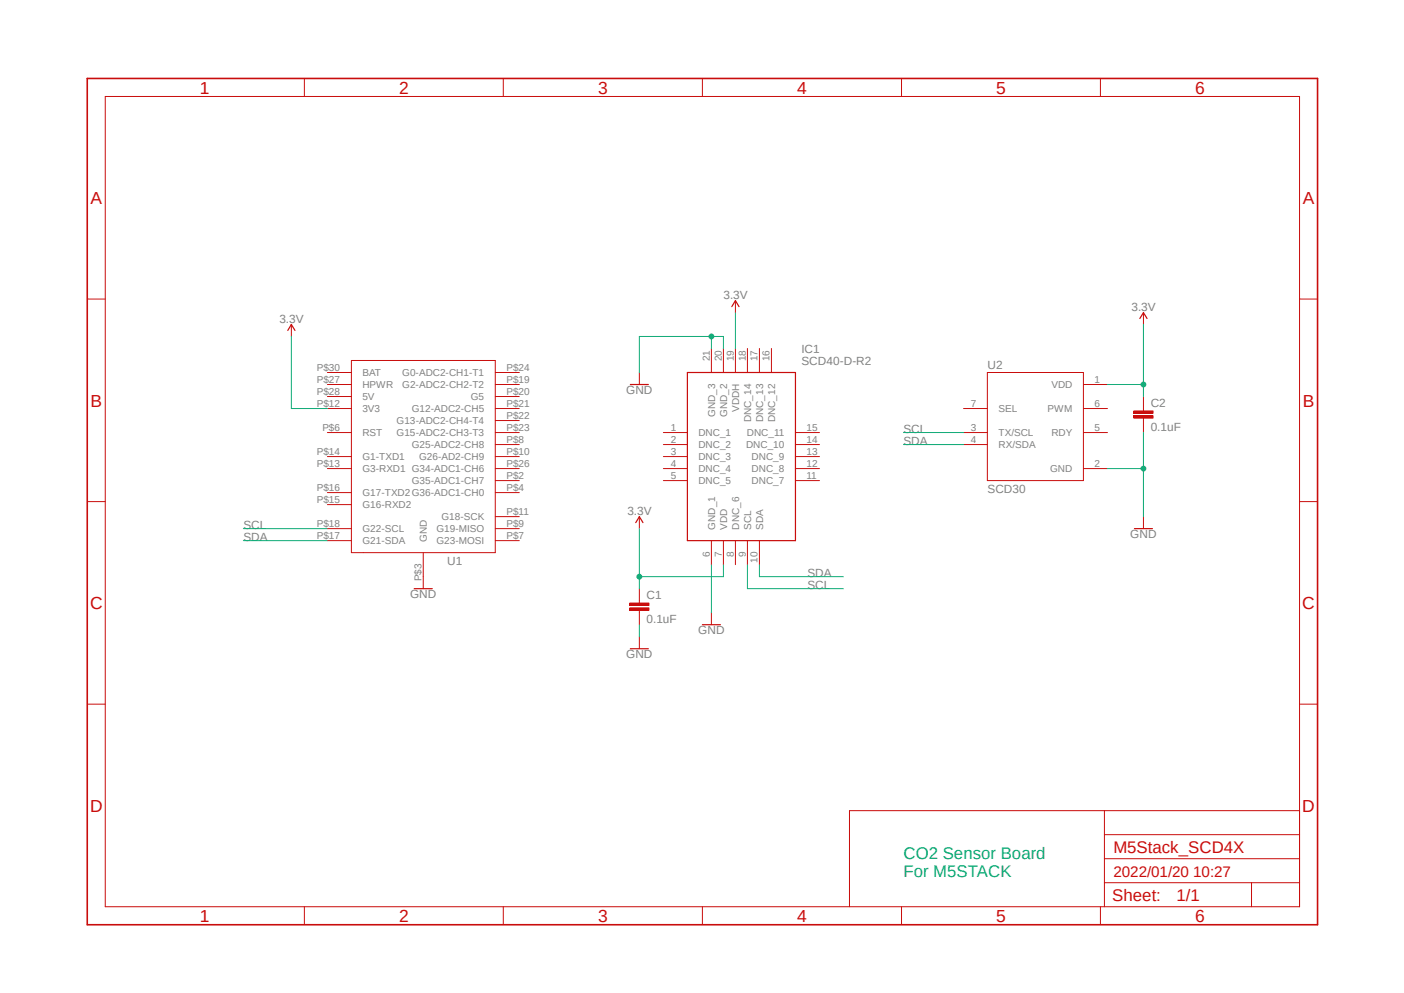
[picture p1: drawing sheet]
<svg xmlns="http://www.w3.org/2000/svg" width="297mm" height="210mm" viewBox="0 0 297 210" stroke-linecap="round" stroke-linejoin="round" font-family="sans-serif">
<path d="M17.9 16.3l261.2 179.8M279.1 16.3l-261.2 179.8" fill="none" stroke="#fff" stroke-width=".21"/>
<g fill="none" stroke="#c90d0c" stroke-width=".21">
<path d="M64.4 16.6v3.8M106.5 16.6v3.8M148.6 16.6v3.8M190.7 16.6v3.8M232.8 16.6v3.8M22.3 20.4h252.6v171.4h-252.6zM18.5 63.2h3.8M61.6 68.6v2.6M69.3 78.8h5M74.3 76.2h30.5v40.7h-30.5zM104.8 78.8h5.1M135.3 78.8v2.5"/>
<path d="M150.5 73.7v5.1M153 73.7v5.1M155.6 63.6v2.5M155.6 73.7v5.1M158.1 73.7v5.1M160.7 73.7v5.1M163.2 73.7v5.1M208.9 78.8h20.3v22.8h-20.3zM241.9 66.1v2.5M274.9 63.2h3.8M69.3 99.1h5M69.3 81.3h5"/>
<path d="M69.3 86.4h5M69.3 91.5h5M69.3 96.6h5M69.3 83.9h5M104.8 99.1h5.1M104.8 81.3h5.1M104.8 86.4h5.1M104.8 91.5h5.1M104.8 94h5.1M104.8 96.6h5.1M104.8 83.9h5.1M104.8 88.9h5.1"/>
<path d="M140.3 99.1h5.1M140.3 91.5h5.1M140.3 94h5.1M140.3 96.6h5.1M168.3 99.1h5.1M168.3 91.5h5.1M168.3 94h5.1M168.3 96.6h5.1M203.8 86.4h5.1M203.8 91.5h5.1M203.8 94h5.1M229.2 99.1h5.1"/>
<path d="M229.2 81.3h5.1M229.2 86.4h5.1M229.2 91.5h5.1M18.5 106.1h3.8M69.3 114.3h5M69.3 111.8h5M69.3 106.7h5M69.3 104.2h5M89.5 116.9v7.6M104.8 114.3h5.1M104.8 111.8h5.1M104.8 109.3h5.1"/>
<path d="M104.8 101.6h5.1M104.8 104.2h5.1M135.3 109.3v2.5M140.3 101.6h5.1M150.5 114.3v5.1M153 114.3v5.1M155.6 114.3v5.1M158.1 114.3v5.1M160.7 114.3v5.1M168.3 101.6h5.1M241.9 109.3v2.5M274.9 106.1h3.8"/>
<path d="M135.3 127v.6M135.3 129.1v.5M150.5 129.6v2.5M18.5 148.9h3.8M274.9 148.9h3.8M233.6 171.4v20.4M233.6 176.5h41.3M274.9 171.4h-95.2v20.4M64.4 191.8v3.8M106.5 191.8v3.8M148.6 191.8v3.8M190.7 191.8v3.8"/>
<path d="M232.8 191.8v3.8M233.6 186.7h41.3M233.6 181.6h41.3M264.8 186.7v5.1"/>
</g>
<path d="M18.5 16.6h260.2v179h-260.2z" fill="none" stroke="#c90d0c" stroke-width=".34"/>
<path d="M60.9 69.9l.7-1.3 .8 1.3M145.4 78.8h22.9v35.5h-22.9zM154.8 64.9l.8-1.3 .7 1.3M241.1 67.4l.8-1.3 .8 1.3M133.3 81.3h3.9M134.5 110.5l.8-1.2 .7 1.2M240 111.8h3.8M87.6 124.5h3.8M148.6 132.1h3.8" fill="none" stroke="#c90d0c" stroke-width=".25"/>
<path d="M133.2 128.6h4.1v.5h-4.1z" fill-rule="evenodd" fill="#c90d0c"/>
<path d="M133.2 128.6h4.1v.5h-4.1z" fill="none" stroke="#c90d0c" stroke-width=".21"/>
<path d="M133.2 127.6h4.1v.5h-4.1z" fill-rule="evenodd" fill="#c90d0c"/>
<path d="M241.9 86.4v.5M241.9 88.4v.5M133.2 127.6h4.1v.5h-4.1zM135.3 124.5v2.5M135.3 129.6v2.5" fill="none" stroke="#c90d0c" stroke-width=".21"/>
<path d="M239.9 87.9h4v.5h-4z" fill-rule="evenodd" fill="#c90d0c"/>
<path d="M239.9 87.9h4v.5h-4z" fill="none" stroke="#c90d0c" stroke-width=".21"/>
<path d="M239.9 86.9h4v.5h-4z" fill-rule="evenodd" fill="#c90d0c"/>
<path d="M239.9 86.9h4v.5h-4zM241.9 83.9v2.5M241.9 88.9v2.6M135.3 134.7v2.5" fill="none" stroke="#c90d0c" stroke-width=".21"/>
<path d="M133.3 137.2h3.9" fill="none" stroke="#c90d0c" stroke-width=".25"/>
<path d="M191.1 91.5h12.7M191.1 94h12.7M51.5 111.8h17.8M51.5 114.3h17.8M135.3 111.8v12.7M153 119.4v2.6h-17.7M158.1 119.4v5.1h20.3M160.7 119.4v2.6h17.7" fill="none" stroke="#0dab76" stroke-width=".21"/>
<circle cx="135.3" cy="122" r=".51" fill="#0dab76"/>
<g fill="none" stroke="#0dab76" stroke-width=".21">
<path d="M241.9 68.6v15.3M234.3 81.3h7.6"/>
<circle cx="135.3" cy="122" r=".51"/>
</g>
<circle cx="241.9" cy="81.3" r=".51" fill="#0dab76"/>
<g fill="none" stroke="#0dab76" stroke-width=".21">
<path d="M61.6 71.2v15.2h7.7M155.6 66.1v7.6M234.3 99.1h7.6M241.9 91.5v17.8M150.5 119.4v10.2"/>
<circle cx="241.9" cy="81.3" r=".51"/>
</g>
<circle cx="241.9" cy="99.1" r=".51" fill="#0dab76"/>
<g fill="none" stroke="#0dab76" stroke-width=".21">
<path d="M150.5 71.2v2.5M153 73.7v-2.5h-17.7v7.6"/>
<circle cx="241.9" cy="99.1" r=".51"/>
</g>
<circle cx="150.5" cy="71.2" r=".51" fill="#0dab76"/>
<g fill="none" stroke="#0dab76" stroke-width=".21">
<path d="M135.3 132.1v2.6"/>
<circle cx="150.5" cy="71.2" r=".51"/>
</g>
<g font-size="3.7" fill="#c90d0c">
<text x="42.3" y="19.8">1</text>
<text x="84.4" y="19.8">2</text>
<text x="126.5" y="19.8">3</text>
<text x="168.6" y="19.8">4</text>
<text x="210.7" y="19.8">5</text>
<text x="252.9" y="19.8">6</text>
<text x="19.1" y="43.1">A</text>
<text x="275.6" y="43.1">A</text>
<text x="19.1" y="86">B</text>
<text x="275.6" y="86">B</text>
<text x="19" y="128.8">C</text>
<text x="275.5" y="128.8">C</text>
<text x="19" y="171.7">D</text>
<text x="275.5" y="171.7">D</text>
<text x="42.3" y="195">1</text>
<text x="84.4" y="195">2</text>
<text x="126.5" y="195">3</text>
<text x="168.6" y="195">4</text>
<text x="210.7" y="195">5</text>
<text x="252.9" y="195">6</text>
</g>
<g font-size="3.6" fill="#0dab76">
<text x="191.1" y="181.6">CO2 Sensor Board</text>
<text x="191.1" y="185.4">For M5STACK</text>
</g>
<g font-size="3.6" fill="#c90d0c">
<text x="235.5" y="180.3">M5Stack_SCD4X</text>
<text x="235.3" y="190.6">Sheet:</text>
<text x="248.9" y="190.5">1/1</text>
</g>
<text font-size="3.2" fill="#c90d0c" x="235.5" y="185.4">2022/01/20 10:27</text>
<g font-size="2.5" fill="#808080">
<text x="153" y="63.3">3.3V</text>
<text x="239.4" y="65.9">3.3V</text>
<text x="59.1" y="68.4">3.3V</text>
<text x="169.5" y="77.1">SCD40-D-R2</text>
<text x="169.5" y="74.6">IC1</text>
<text x="132.5" y="83.4">GND</text>
<text x="208.9" y="78">U2</text>
<text x="243.4" y="86">C2</text>
<text x="191.1" y="91.5">SCL</text>
<text x="191.1" y="94">SDA</text>
<text x="243.4" y="91.1">0.1uF</text>
<text x="208.9" y="104.2">SCD30</text>
<text x="51.5" y="111.8">SCL</text>
<text x="132.7" y="109">3.3V</text>
<text x="239.1" y="113.8">GND</text>
<text x="51.5" y="114.3">SDA</text>
<text x="94.6" y="119.4">U1</text>
<text x="170.8" y="124.5">SCL</text>
<text x="170.8" y="122">SDA</text>
<text x="86.7" y="126.5">GND</text>
<text x="136.8" y="131.7">0.1uF</text>
<text x="136.8" y="126.7">C1</text>
<text x="147.7" y="134.2">GND</text>
<text x="132.5" y="139.2">GND</text>
</g>
<g font-size="2.1" fill="#808080">
<text x="150.2" y="76.5" transform="rotate(-90 150.2 76.5)">21</text>
<text x="152.7" y="76.5" transform="rotate(-90 152.7 76.5)">20</text>
<text x="155.2" y="76.5" transform="rotate(-90 155.2 76.5)">19</text>
<text x="157.8" y="76.5" transform="rotate(-90 157.8 76.5)">18</text>
<text x="160.3" y="76.5" transform="rotate(-90 160.3 76.5)">17</text>
<text x="162.8" y="76.5" transform="rotate(-90 162.8 76.5)">16</text>
<text x="67" y="81">P$27</text>
<text x="67" y="83.5">P$28</text>
<text x="67" y="78.4">P$30</text>
<text x="76.7" y="82.1">HPWR</text>
<text x="76.7" y="79.5">BAT</text>
<text x="85.1" y="82.1">G2-ADC2-CH2-T2</text>
<text x="85.1" y="79.5">G0-ADC2-CH1-T1</text>
<text x="107.1" y="81">P$19</text>
<text x="107.1" y="83.5">P$20</text>
<text x="107.1" y="78.4">P$24</text>
<text x="222.4" y="82.1">VDD</text>
<text x="231.6" y="81">1</text>
<text x="67" y="86.1">P$12</text>
<text x="76.7" y="87.2">3V3</text>
<text x="76.7" y="84.6">5V</text>
<text x="83.9" y="89.7">G13-ADC2-CH4-T4</text>
<text x="87.1" y="87.2">G12-ADC2-CH5</text>
<text x="99.6" y="84.6">G5</text>
<text x="107.1" y="86.1">P$21</text>
<text x="107.1" y="88.6">P$22</text>
<text x="151.3" y="88.2" transform="rotate(-90 151.3 88.2)">GND_3</text>
<text x="153.8" y="88.2" transform="rotate(-90 153.8 88.2)">GND_2</text>
<text x="156.3" y="87.1" transform="rotate(-90 156.3 87.1)">VDDH</text>
<text x="158.9" y="89.3" transform="rotate(-90 158.9 89.3)">DNC_14</text>
<text x="161.4" y="89.3" transform="rotate(-90 161.4 89.3)">DNC_13</text>
<text x="164" y="89.3" transform="rotate(-90 164 89.3)">DNC_12</text>
<text x="205.4" y="86.1">7</text>
<text x="211.2" y="87.2">SEL</text>
<text x="221.6" y="87.2">PWM</text>
<text x="231.6" y="86.1">6</text>
<text x="68.2" y="91.1">P$6</text>
<text x="76.7" y="92.2">RST</text>
<text x="83.9" y="92.2">G15-ADC2-CH3-T3</text>
<text x="87.1" y="94.8">G25-ADC2-CH8</text>
<text x="107.1" y="91.1">P$23</text>
<text x="107.1" y="93.7">P$8</text>
<text x="141.9" y="91.1">1</text>
<text x="141.9" y="93.7">2</text>
<text x="147.7" y="92.2">DNC_1</text>
<text x="147.7" y="94.8">DNC_2</text>
<text x="157.8" y="94.8">DNC_10</text>
<text x="158" y="92.2">DNC_11</text>
<text x="170.6" y="93.7">14</text>
<text x="170.6" y="91.1">15</text>
<text x="205.4" y="93.7">4</text>
<text x="205.4" y="91.1">3</text>
<text x="211.2" y="94.8">RX/SDA</text>
<text x="211.2" y="92.2">TX/SCL</text>
<text x="222.4" y="92.2">RDY</text>
<text x="231.6" y="91.1">5</text>
<text x="67" y="98.8">P$13</text>
<text x="67" y="96.2">P$14</text>
<text x="76.7" y="99.9">G3-RXD1 G34-ADC1-CH6</text>
<text x="76.7" y="97.3">G1-TXD1</text>
<text x="88.6" y="97.3">G26-AD2-CH9</text>
<text x="107.1" y="101.3">P$2</text>
<text x="107.1" y="96.2">P$10</text>
<text x="107.1" y="98.8">P$26</text>
<text x="141.9" y="96.2">3</text>
<text x="141.9" y="98.8">4</text>
<text x="141.9" y="101.3">5</text>
<text x="147.7" y="97.3">DNC_3</text>
<text x="147.7" y="99.9">DNC_4</text>
<text x="159" y="99.9">DNC_8</text>
<text x="159" y="97.3">DNC_9</text>
<text x="170.6" y="101.3">11</text>
<text x="170.6" y="98.8">12</text>
<text x="170.6" y="96.2">13</text>
<text x="222.2" y="99.9">GND</text>
<text x="231.6" y="98.8">2</text>
<text x="67" y="106.4">P$15</text>
<text x="67" y="103.8">P$16</text>
<text x="76.7" y="107.5">G16-RXD2</text>
<text x="76.7" y="104.9">G17-TXD2G36-ADC1-CH0</text>
<text x="87.1" y="102.4">G35-ADC1-CH7</text>
<text x="107.1" y="103.8">P$4</text>
<text x="147.7" y="102.4">DNC_5</text>
<text x="159" y="102.4">DNC_7</text>
<text x="67" y="111.5">P$18</text>
<text x="76.7" y="112.6">G22-SCL</text>
<text x="92.3" y="112.6">G19-MISO</text>
<text x="93.4" y="110">G18-SCK</text>
<text x="107.1" y="111.5">P$9</text>
<text x="107.1" y="108.9">P$11</text>
<text x="151.3" y="112" transform="rotate(-90 151.3 112)">GND_1</text>
<text x="153.8" y="112" transform="rotate(-90 153.8 112)">VDD</text>
<text x="156.3" y="112" transform="rotate(-90 156.3 112)">DNC_6</text>
<text x="158.9" y="112" transform="rotate(-90 158.9 112)">SCL</text>
<text x="161.4" y="112" transform="rotate(-90 161.4 112)">SDA</text>
<text x="67" y="114">P$17</text>
<text x="76.7" y="115.1">G21-SDA</text>
<text x="90.3" y="114.6" transform="rotate(-90 90.3 114.6)">GND</text>
<text x="92.3" y="115.1">G23-MOSI</text>
<text x="107.1" y="114">P$7</text>
<text x="150.2" y="117.9" transform="rotate(-90 150.2 117.9)">6</text>
<text x="152.7" y="117.9" transform="rotate(-90 152.7 117.9)">7</text>
<text x="155.2" y="117.9" transform="rotate(-90 155.2 117.9)">8</text>
<text x="157.8" y="117.9" transform="rotate(-90 157.8 117.9)">9</text>
<text x="160.3" y="119" transform="rotate(-90 160.3 119)">10</text>
<text x="89.2" y="123" transform="rotate(-90 89.2 123)">P$3</text>
</g>
</svg>
